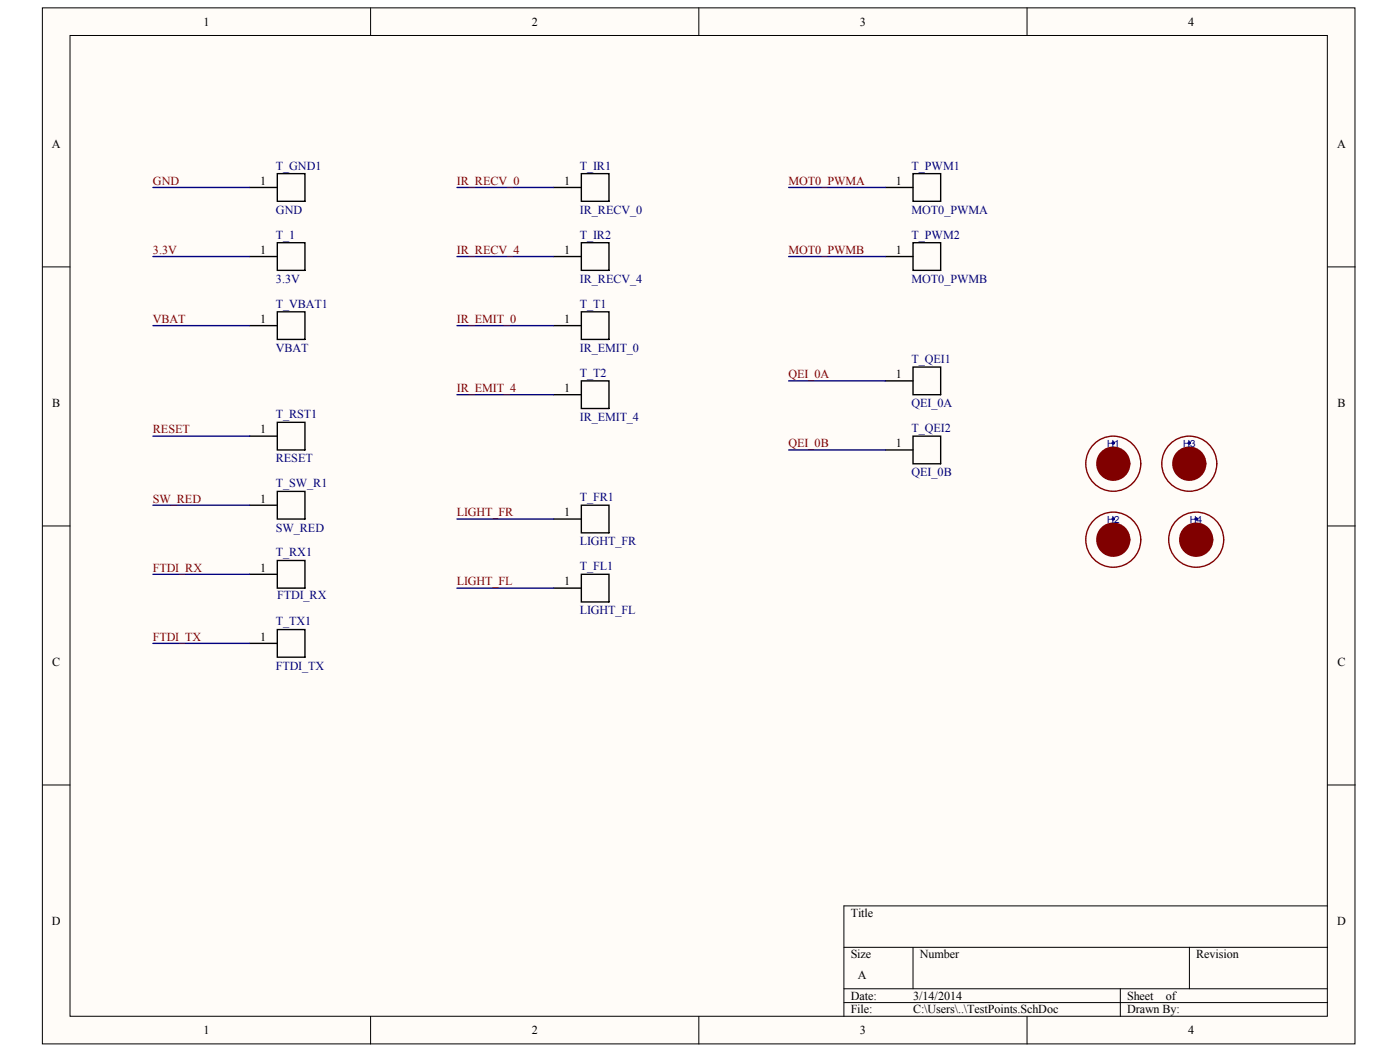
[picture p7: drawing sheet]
<svg xmlns="http://www.w3.org/2000/svg" width="271mm" height="204mm" viewBox="0 0 271 204" stroke-linecap="round" stroke-linejoin="round" font-family="sans-serif">
<g fill="#fffcf8" stroke="#000" stroke-width=".19">
<path d="M8.2 1.5h254v200.5h-254z"/>
<path d="M13.5 6.9h243.4v189.7h-243.4z"/>
</g>
<g fill="none" stroke="#000" stroke-width=".19">
<path d="M71.7 1.5v5.4M135.2 1.5v5.4M198.8 1.5v5.4M8.2 51.6h5.3M256.9 51.6h5.4M8.2 101.7h5.3M256.9 101.7h5.4M8.2 151.9h5.3M256.9 151.9h5.4M256.9 175.3h-93.6v21.3M71.7 196.6v5.4M135.2 196.6v5.4"/>
<path d="M163.3 183.3h93.6M163.3 191.3h93.6M163.3 194h93.6M176.7 183.3v8M198.8 196.6v5.4M216.8 191.3v5.3M230.2 183.3v8"/>
</g>
<g fill="none" stroke="#000" stroke-width=".27">
<path d="M48.3 36.3h5.4M53.7 33.6h5.3v5.3h-5.3zM107.2 36.3h5.3M112.5 33.6h5.4v5.3h-5.4zM171.3 36.3h5.4M176.7 33.6h5.3v5.3h-5.3zM48.3 49.6h5.4M53.7 47h5.3v5.3h-5.3zM107.2 49.6h5.3M112.5 47h5.4v5.3h-5.4zM171.3 49.6h5.4M176.7 47h5.3v5.3h-5.3z"/>
<path d="M48.3 63h5.4M53.7 60.3h5.3v5.4h-5.3zM107.2 63h5.3M107.2 76.4h5.3M112.5 60.3h5.4v5.4h-5.4zM112.5 73.7h5.4v5.3h-5.4zM171.3 73.7h5.4M176.7 71h5.3v5.4h-5.3zM48.3 97.7h5.4M48.3 84.4h5.4M53.7 95.1h5.3v5.3h-5.3zM53.7 81.7h5.3v5.3h-5.3z"/>
<path d="M112.5 97.7h5.4v5.4h-5.4zM171.3 87h5.4M176.7 84.4h5.3v5.3h-5.3zM212.8 89.7h2.7M227.5 89.7h2.7M48.3 111.1h5.4M53.7 108.4h5.3v5.4h-5.3zM107.2 100.4h5.3M107.2 113.8h5.3M112.5 111.1h5.4v5.3h-5.4zM212.8 104.4h2.7M228.8 104.4h2.7"/>
<path d="M48.3 124.5h5.4M53.7 121.8h5.3v5.3h-5.3z"/>
</g>
<g fill="none" stroke="#000080" stroke-width=".27">
<path d="M29.6 36.3h18.7M88.4 36.3h18.8M152.6 36.3h18.7M29.6 49.6h18.7M88.4 49.6h18.8M152.6 49.6h18.7M29.6 63h18.7M88.4 63h18.8M88.4 76.4h18.8M152.6 73.7h18.7M29.6 97.7h18.7M29.6 84.4h18.7"/>
<path d="M152.6 87h18.7M29.6 111.1h18.7M88.4 100.4h18.8M88.4 113.8h18.8M29.6 124.5h18.7"/>
</g>
<g fill="none" stroke="#800000" stroke-width=".27">
<circle cx="215.4" cy="89.7" r="5.3"/>
<circle cx="230.1" cy="89.7" r="5.3"/>
<circle cx="215.4" cy="104.4" r="5.3"/>
<circle cx="231.5" cy="104.4" r="5.3"/>
</g>
<g fill="#800000" stroke="#800000" stroke-width="1.3">
<circle cx="215.4" cy="89.7" r="2.65"/>
<circle cx="230.1" cy="89.7" r="2.65"/>
<circle cx="215.4" cy="104.4" r="2.65"/>
<circle cx="231.5" cy="104.4" r="2.65"/>
</g>
<g fill="#000080" stroke="#000080" stroke-width=".19">
<circle cx="215.4" cy="85.7" r=".25"/>
<circle cx="230.1" cy="85.7" r=".25"/>
<circle cx="215.4" cy="100.4" r=".24"/>
<circle cx="231.5" cy="100.4" r=".24"/>
</g>
<g font-size="2.4">
<text x="39.4" y="5">1</text>
<text x="102.9" y="5">2</text>
<text x="166.4" y="5">3</text>
<text x="229.9" y="5">4</text>
<text x="10" y="28.7">A</text>
<text x="258.8" y="28.7">A</text>
<text x="50.3" y="35.7">1</text>
<text x="109.2" y="35.7">1</text>
<text x="173.4" y="35.7">1</text>
<text x="50.3" y="49.1">1</text>
<text x="109.2" y="49.1">1</text>
<text x="173.4" y="49.1">1</text>
<text x="50.3" y="62.5">1</text>
<text x="109.2" y="62.5">1</text>
<text x="109.2" y="75.8">1</text>
<text x="173.4" y="73.2">1</text>
<text x="10.1" y="78.8">B</text>
<text x="50.3" y="83.9">1</text>
<text x="258.8" y="78.8">B</text>
<text x="173.4" y="86.5">1</text>
<text x="50.3" y="97.2">1</text>
<text x="109.2" y="99.9">1</text>
<text x="50.3" y="110.6">1</text>
<text x="109.2" y="113.3">1</text>
<text x="50.3" y="123.9">1</text>
<text x="10.1" y="128.9">C</text>
<text x="258.8" y="128.9">C</text>
<text x="10" y="179">D</text>
<text x="164.7" y="177.3">Title</text>
<text x="258.8" y="179">D</text>
<text x="164.7" y="185.4">Size</text>
<text x="178" y="185.4">Number</text>
<text x="231.5" y="185.4">Revision</text>
<text x="166" y="189.4">A</text>
<text x="164.7" y="193.4">Date:</text>
<text x="164.7" y="196.1">File:</text>
<text x="176.7" y="193.4">3/14/2014</text>
<text x="176.7" y="196.1">C:\Users\..\TestPoints.SchDoc</text>
<text x="218.1" y="193.4">Sheet</text>
<text x="218.1" y="196.1">Drawn By:</text>
<text x="225.6" y="193.4">of</text>
<text x="39.4" y="200.1">1</text>
<text x="102.9" y="200.1">2</text>
<text x="166.4" y="200.1">3</text>
<text x="229.9" y="200.1">4</text>
</g>
<g font-size="2.4" fill="#800000">
<text x="29.6" y="35.7">GND</text>
<text x="88.4" y="35.7">IR_RECV_0</text>
<text x="152.6" y="35.7">MOT0_PWMA</text>
<text x="29.6" y="49.1">3.3V</text>
<text x="88.4" y="49.1">IR_RECV_4</text>
<text x="152.6" y="49.1">MOT0_PWMB</text>
<text x="29.6" y="62.5">VBAT</text>
<text x="88.4" y="62.5">IR_EMIT_0</text>
<text x="88.4" y="75.8">IR_EMIT_4</text>
<text x="152.6" y="73.2">QEI_0A</text>
<text x="29.6" y="83.9">RESET</text>
<text x="152.6" y="86.5">QEI_0B</text>
<text x="29.6" y="97.2">SW_RED</text>
<text x="88.4" y="99.9">LIGHT_FR</text>
<text x="29.6" y="110.6">FTDI_RX</text>
<text x="88.4" y="113.3">LIGHT_FL</text>
<text x="29.6" y="123.9">FTDI_TX</text>
</g>
<g font-size="2.4" fill="#000080">
<text x="53.4" y="32.8">T_GND1</text>
<text x="112.2" y="32.8">T_IR1</text>
<text x="176.4" y="32.8">T_PWM1</text>
<text x="53.4" y="41.4">GND</text>
<text x="112.2" y="41.4">IR_RECV_0</text>
<text x="176.4" y="41.4">MOT0_PWMA</text>
<text x="53.4" y="46.2">T_1</text>
<text x="112.2" y="46.2">T_IR2</text>
<text x="176.4" y="46.2">T_PWM2</text>
<text x="53.4" y="54.7">3.3V</text>
<text x="53.4" y="59.5">T_VBAT1</text>
<text x="112.2" y="54.7">IR_RECV_4</text>
<text x="112.2" y="59.5">T_T1</text>
<text x="176.4" y="54.7">MOT0_PWMB</text>
<text x="53.4" y="68.1">VBAT</text>
<text x="112.2" y="68.1">IR_EMIT_0</text>
<text x="176.4" y="70.2">T_QEI1</text>
<text x="112.2" y="72.9">T_T2</text>
<text x="53.4" y="80.9">T_RST1</text>
<text x="112.2" y="81.4">IR_EMIT_4</text>
<text x="176.4" y="83.6">T_QEI2</text>
<text x="176.4" y="78.8">QEI_0A</text>
<text x="53.4" y="89.5">RESET</text>
<text x="53.4" y="94.3">T_SW_R1</text>
<text x="176.4" y="92.1">QEI_0B</text>
<text x="112.2" y="96.9">T_FR1</text>
<text x="53.4" y="102.8">SW_RED</text>
<text x="53.4" y="107.6">T_RX1</text>
<text x="112.2" y="105.5">LIGHT_FR</text>
<text x="112.2" y="110.3">T_FL1</text>
<text x="53.7" y="115.9">FTDI_RX</text>
<text x="112.2" y="118.9">LIGHT_FL</text>
<text x="53.4" y="121">T_TX1</text>
<text x="53.4" y="129.6">FTDI_TX</text>
</g>
<g font-size="1.9" fill="#000080">
<text x="214.2" y="86.4">H1</text>
<text x="229" y="86.4">H3</text>
<text x="214.2" y="101.1">H2</text>
<text x="230.3" y="101.1">H4</text>
</g>
</svg>
